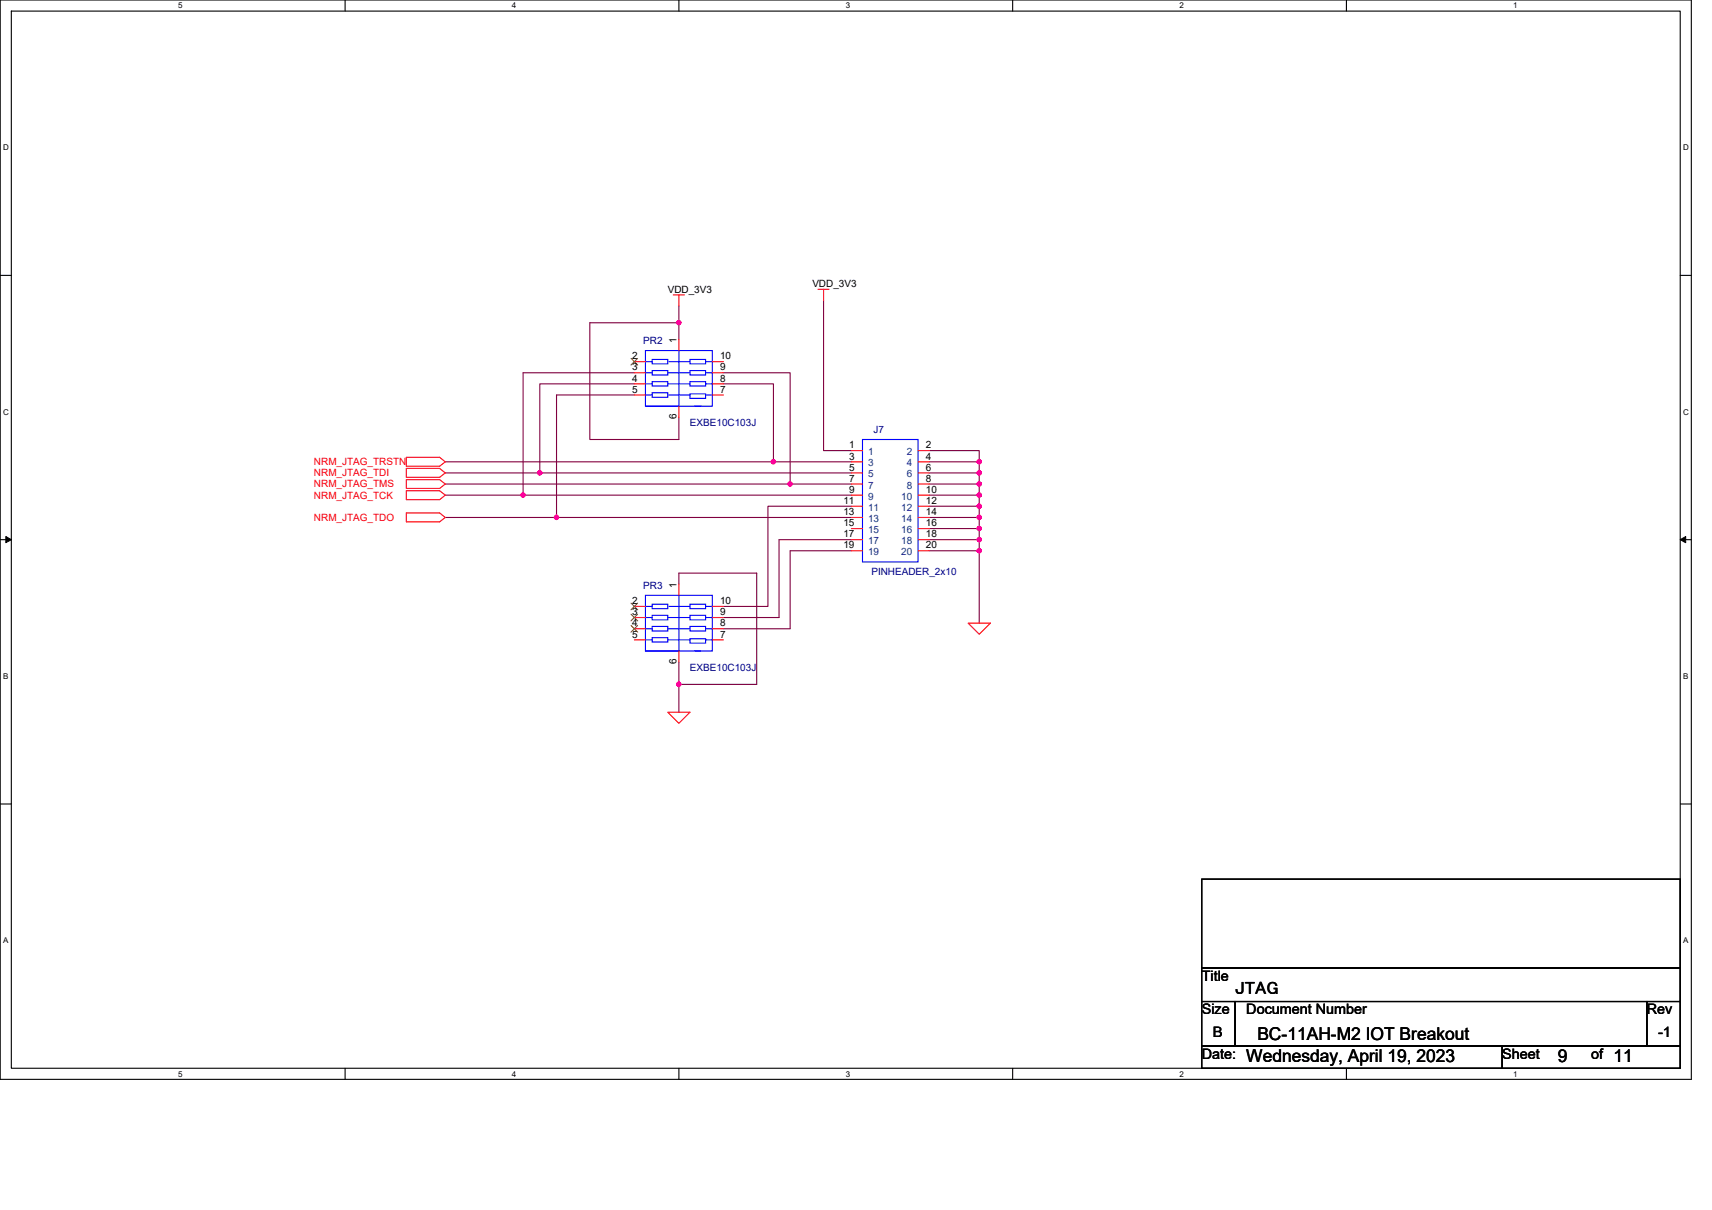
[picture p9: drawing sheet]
<svg xmlns="http://www.w3.org/2000/svg" width="297mm" height="210mm" viewBox="0 0 297 210" stroke-linecap="round" stroke-linejoin="round" font-family="sans-serif">
<path d="M0 0h293.5v187.2h-293.5zM2 1.9h289.5v183.4h-289.5z" fill="none" stroke="#000" stroke-width=".19"/>
<g fill="#fff">
<path d="M30.9 .2h.8v1.6h-.8z"/>
<path d="M30.9 185.5h.8v1.6h-.8z"/>
</g>
<path d="M59.9 0v1.9M59.9 185.3v1.9" fill="none" stroke="#000" stroke-width=".19"/>
<g fill="#fff">
<path d="M88.8 .2h.8v1.6h-.8z"/>
<path d="M88.8 185.5h.8v1.6h-.8z"/>
</g>
<path d="M117.8 0v1.9M117.8 185.3v1.9" fill="none" stroke="#000" stroke-width=".19"/>
<g fill="#fff">
<path d="M146.7 .2h.8v1.6h-.8z"/>
<path d="M146.7 185.5h.8v1.6h-.8z"/>
</g>
<path d="M175.7 0v1.9M175.7 185.3v1.9" fill="none" stroke="#000" stroke-width=".19"/>
<g fill="#fff">
<path d="M204.7 .2h.7v1.6h-.7z"/>
<path d="M204.7 185.5h.7v1.6h-.7z"/>
</g>
<path d="M233.6 0v1.9M233.6 185.3v1.9" fill="none" stroke="#000" stroke-width=".19"/>
<g fill="#fff">
<path d="M262.6 .2h.7v1.6h-.7z"/>
<path d="M262.6 185.5h.7v1.6h-.7z"/>
<path d="M.5 24.8h1v1.6h-1z"/>
<path d="M292 24.8h1v1.6h-1z"/>
<path d="M.5 70.7h1v1.5h-1z"/>
<path d="M292 70.7h1v1.5h-1z"/>
</g>
<path d="M0 47.8h2M291.5 47.8h2" fill="none" stroke="#000" stroke-width=".19"/>
<g fill="#fff">
<path d="M.5 116.5h.9v1.6h-.9z"/>
<path d="M292 116.5h.9v1.6h-.9z"/>
</g>
<path d="M0 93.6h2M291.5 93.6h2" fill="none" stroke="#000" stroke-width=".19"/>
<path d="M1 93.1l1 .5-1 .5zM291.5 93.6l1-.5v1z" fill="#000" stroke="#000" stroke-width=".17"/>
<g fill="#fff">
<path d="M.5 162.4h.9v1.5h-.9z"/>
<path d="M292 162.4h.9v1.5h-.9z"/>
</g>
<path d="M0 139.5h2M291.5 139.5h2M208.5 152.5h83v15.4h-83zM208.5 167.9h83v5.8h-83zM208.5 173.7h5.8v7.8h-5.8zM214.3 173.7h71.4v7.8h-71.4zM285.7 173.7h5.8v7.8h-5.8zM208.5 181.5h52.1v3.8h-52.1zM260.6 181.5h30.9v3.8h-30.9z" fill="none" stroke="#000" stroke-width=".19"/>
<g fill="none" stroke="#800040" stroke-width=".19">
<path d="M117.8 53.1v2.9M117.8 56v2.9M117.8 56h-15.5v20.2h15.5v-3.8M142.9 52.1v26.1h4.8M110.1 68.5h-13.5v21.3M110.1 64.7h-19.3v21.2M110.1 66.6h-16.4v15.4M125.5 66.6h8.7v13.5M125.5 64.7h11.6v19.3M161.2 78.2h8.7v1.9M77.3 80.1h56.9M77.3 82h16.4"/>
<path d="M77.3 84h59.8M77.3 85.9h13.5M77.3 89.8h19.3M90.8 85.9h56.9M93.7 82h54M96.6 89.8h51.1M134.2 80.1h13.5M137.1 84h10.6M147.7 87.8h-14.5v17.4h-7.7M147.7 93.6h-12.5v13.5h-9.7M147.7 95.5h-10.6v13.6h-11.6M161.2 80.1h8.7"/>
<path d="M161.2 82h8.7M161.2 84h8.7M161.2 85.9h8.7M161.2 87.8h8.7M161.2 89.8h8.7M161.2 91.7h8.7M161.2 93.6h8.7M161.2 95.5h8.7M169.9 80.1v1.9M169.9 82v2M169.9 84v1.9M169.9 85.9v1.9"/>
<path d="M169.9 87.8v2M169.9 89.8v1.9M169.9 91.7v1.9M169.9 93.6v1.9M169.9 95.5v12.6M117.8 114.9v3.8M117.8 101.3v-1.9h13.5v19.3h-13.5M117.8 118.7v4.8"/>
</g>
<g fill="#f0f" stroke="#f0f" stroke-width=".19">
<circle cx="137.1" cy="84" r=".38"/>
<circle cx="117.8" cy="56" r=".38"/>
<circle cx="169.9" cy="82" r=".38"/>
<circle cx="169.9" cy="80.1" r=".38"/>
<circle cx="169.9" cy="84" r=".38"/>
<circle cx="169.9" cy="85.9" r=".38"/>
<circle cx="169.9" cy="87.8" r=".38"/>
<circle cx="169.9" cy="91.7" r=".38"/>
<circle cx="169.9" cy="89.7" r=".38"/>
<circle cx="169.9" cy="95.5" r=".38"/>
<circle cx="169.9" cy="93.6" r=".38"/>
<circle cx="117.8" cy="118.7" r=".38"/>
<circle cx="90.7" cy="85.9" r=".38"/>
<circle cx="93.6" cy="82" r=".38"/>
<circle cx="134.2" cy="80.1" r=".38"/>
<circle cx="96.5" cy="89.7" r=".38"/>
</g>
<g fill="none" stroke="#f00" stroke-width=".19">
<path d="M116.8 51.2h2M117.8 51.2v1.9M117.8 58.9v1.9M141.9 50.2h1.9M142.9 50.2v1.9M70.5 79.3h5.8l1 .8-1 .8h-5.8zM110.1 62.7h1.9M110.1 64.7h1.9M110.1 66.6h1.9M110.1 68.5h1.9M117.8 70.5v1.9M123.6 68.5h1.9"/>
<path d="M123.6 66.6h1.9M123.6 64.7h1.9M123.6 62.7h1.9M147.7 78.2h1.9M159.3 78.2h1.9M70.5 81.3h5.8l1 .7-1 .8h-5.8zM70.5 83.2h5.8l1 .8-1 .7h-5.8zM70.5 85.1h5.8l1 .8-1 .8h-5.8zM70.5 89h5.8l1 .8-1 .7h-5.8zM147.7 80.1h1.9M147.7 82h1.9M147.7 84h1.9"/>
<path d="M147.7 85.9h1.9M147.7 87.8h1.9M147.7 89.8h1.9M147.7 91.7h1.9M147.7 93.6h1.9M147.7 95.5h1.9M159.3 80.1h1.9M159.3 82h1.9M159.3 84h1.9M159.3 85.9h1.9M159.3 87.8h1.9M159.3 89.8h1.9"/>
<path d="M159.3 91.7h1.9M159.3 93.6h1.9M159.3 95.5h1.9M110.1 105.2h1.9M110.1 107.1h1.9M110.1 109.1h1.9M110.1 111h1.9M117.8 101.3v2M117.8 112.9v2M123.6 111h1.9M123.6 109.1h1.9M123.6 107.1h1.9"/>
<path d="M123.6 105.2h1.9M168 108.1h3.8l-1.9 1.9zM115.9 123.5h3.8l-1.9 2z"/>
</g>
<g fill="none" stroke="#00f" stroke-width=".19">
<path d="M112 60.8h11.6v9.7h-11.6zM112 62.7h1.2M112 64.7h1.2M112 66.6h1.2M112 68.5h1.2M113.2 62.4h2.7v.7h-2.7zM113.2 64.3h2.7v.7h-2.7zM113.2 66.2h2.7v.8h-2.7zM113.2 68.1h2.7v.8h-2.7zM115.9 64.7h3.8M115.9 66.6h3.8M115.9 68.5h3.8"/>
<path d="M116.1 62.7h3.6M117.8 60.8v9.7h-5.8M119.7 62.4h2.7v.7h-2.7zM119.7 68.3h2.7v.8h-2.7zM119.7 66.2h2.7v.8h-2.7zM119.7 64.3h2.7v.7h-2.7zM120.5 70.5h1.1M122.4 68.5h1.2M122.4 66.6h1.2M122.4 64.7h1.2M122.4 62.7h1.2M149.6 76.2h9.7v21.3h-9.7z"/>
<path d="M112 103.3h11.6v9.6h-11.6zM112 105.2h1.2M112 107.1h1.2M112 109.1h1.2M112 111h1.2M113.2 104.8h2.7v.8h-2.7zM113.2 106.7h2.7v.8h-2.7zM113.2 108.7h2.7v.8h-2.7zM113.2 110.6h2.7v.8h-2.7zM115.9 107.1h3.8M115.9 109.1h3.8M115.9 111h3.8"/>
<path d="M116.1 105.2h3.6M117.8 103.3v9.6h-5.8M119.7 104.8h2.7v.8h-2.7zM119.7 110.8h2.7v.8h-2.7zM119.7 108.7h2.7v.8h-2.7zM119.7 106.7h2.7v.8h-2.7zM120.5 112.9h1.1M122.4 111h1.2M122.4 109.1h1.2M122.4 107.1h1.2M122.4 105.2h1.2"/>
</g>
<path d="M109.5 62.2l1.2 1.1M110.6 62.2l-1.1 1.1M109.5 104.6l1.2 1.2M109.5 106.6l1.2 1.1M109.5 108.5l1.2 1.2M110.6 104.6l-1.1 1.2M110.6 106.6l-1.1 1.1M110.6 108.5l-1.1 1.2" fill="none" stroke="#804000" stroke-width=".17"/>
<g font-size="3.1">
<text x="214.3" y="172.5">JTAG</text>
<text x="216.2" y="184.2">Wednesday, April 19, 2023</text>
<text x="218.2" y="180.3">BC-11AH-M2 IOT Breakout</text>
<text x="270.3" y="184.2">9</text>
<text x="279.9" y="184.2">11</text>
</g>
<g font-size="2.5">
<text x="208.5" y="170.2">Title</text>
<text x="208.5" y="176">Size</text>
<text x="210.5" y="179.8">B</text>
<text x="216.2" y="176">Document Number</text>
<text x="285.7" y="176">Rev</text>
<text x="287.7" y="179.8">-1</text>
<text x="208.5" y="183.7">Date:</text>
<text x="260.6" y="183.7">Sheet</text>
<text x="276.1" y="183.7">of</text>
</g>
<g font-size="1.7">
<text x="115.9" y="50.8">VDD_3V3</text>
<text x="140.9" y="49.8">VDD_3V3</text>
<text x="117.4" y="59.5" transform="rotate(-90 117.4 59.5)">1</text>
<text x="109.7" y="62.3">2</text>
<text x="109.7" y="64.3">3</text>
<text x="124.9" y="64.3">9</text>
<text x="124.9" y="62.3">10</text>
<text x="109.7" y="66.2">4</text>
<text x="109.7" y="68.1">5</text>
<text x="124.9" y="68.1">7</text>
<text x="124.9" y="66.2">8</text>
<text x="117.4" y="72.8" transform="rotate(-90 117.4 72.8)">6</text>
<text x="147.3" y="77.8">1</text>
<text x="160.7" y="77.8">2</text>
<text x="147.3" y="79.7">3</text>
<text x="147.3" y="81.6">5</text>
<text x="147.3" y="83.6">7</text>
<text x="160.7" y="79.7">4</text>
<text x="160.7" y="81.6">6</text>
<text x="160.7" y="83.6">8</text>
<text x="146.3" y="87.4">11</text>
<text x="146.3" y="89.4">13</text>
<text x="147.3" y="85.5">9</text>
<text x="160.7" y="85.5">10</text>
<text x="160.7" y="87.4">12</text>
<text x="160.7" y="89.4">14</text>
<text x="146.3" y="91.3">15</text>
<text x="146.3" y="93.2">17</text>
<text x="146.3" y="95.1">19</text>
<text x="160.7" y="91.3">16</text>
<text x="160.7" y="93.2">18</text>
<text x="160.7" y="95.1">20</text>
<text x="117.4" y="101.9" transform="rotate(-90 117.4 101.9)">1</text>
<text x="109.7" y="104.8">2</text>
<text x="109.7" y="106.7">3</text>
<text x="124.9" y="106.7">9</text>
<text x="124.9" y="104.8">10</text>
<text x="109.7" y="108.7">4</text>
<text x="109.7" y="110.6">5</text>
<text x="124.9" y="110.6">7</text>
<text x="124.9" y="108.7">8</text>
<text x="117.4" y="115.2" transform="rotate(-90 117.4 115.2)">6</text>
</g>
<g font-size="1.7" fill="#000080">
<text x="111.6" y="59.6">PR2</text>
<text x="119.7" y="73.9">EXBE10C103J</text>
<text x="151.6" y="75.1">J7</text>
<text x="151.2" y="99.8">PINHEADER_2x10</text>
<text x="111.6" y="102.1">PR3</text>
<text x="119.7" y="116.4">EXBE10C103J</text>
</g>
<g font-size="1.7" fill="#f00">
<text x="54.5" y="80.7">NRM_JTAG_TRSTN</text>
<text x="54.5" y="82.6">NRM_JTAG_TDI</text>
<text x="54.5" y="84.5">NRM_JTAG_TMS</text>
<text x="54.5" y="86.5">NRM_JTAG_TCK</text>
<text x="54.5" y="90.3">NRM_JTAG_TDO</text>
</g>
<g font-size="1.7" fill="#004080">
<text x="150.6" y="79">1</text>
<text x="150.6" y="80.9">3</text>
<text x="150.6" y="82.8">5</text>
<text x="157.3" y="79">2</text>
<text x="157.3" y="80.9">4</text>
<text x="157.3" y="82.8">6</text>
<text x="150.6" y="84.8">7</text>
<text x="150.6" y="86.7">9</text>
<text x="150.6" y="88.6">11</text>
<text x="156.4" y="86.7">10</text>
<text x="156.4" y="88.6">12</text>
<text x="157.3" y="84.8">8</text>
<text x="150.6" y="90.6">13</text>
<text x="150.6" y="92.5">15</text>
<text x="150.6" y="94.4">17</text>
<text x="156.4" y="90.6">14</text>
<text x="156.4" y="92.5">16</text>
<text x="156.4" y="94.4">18</text>
<text x="150.6" y="96.3">19</text>
<text x="156.4" y="96.3">20</text>
</g>
<g font-size="1.4">
<text x="30.9" y="1.5">5</text>
<text x="88.8" y="1.5">4</text>
<text x="146.7" y="1.5">3</text>
<text x="204.7" y="1.5">2</text>
<text x="262.6" y="1.5">1</text>
<text x=".5" y="26.1">D</text>
<text x="292" y="26.1">D</text>
<text x=".5" y="71.9">C</text>
<text x="292" y="71.9">C</text>
<text x=".5" y="117.8">B</text>
<text x="292" y="117.8">B</text>
<text x=".5" y="163.6">A</text>
<text x="292" y="163.6">A</text>
<text x="30.9" y="186.8">5</text>
<text x="88.8" y="186.8">4</text>
<text x="146.7" y="186.8">3</text>
<text x="204.7" y="186.8">2</text>
<text x="262.6" y="186.8">1</text>
</g>
</svg>
